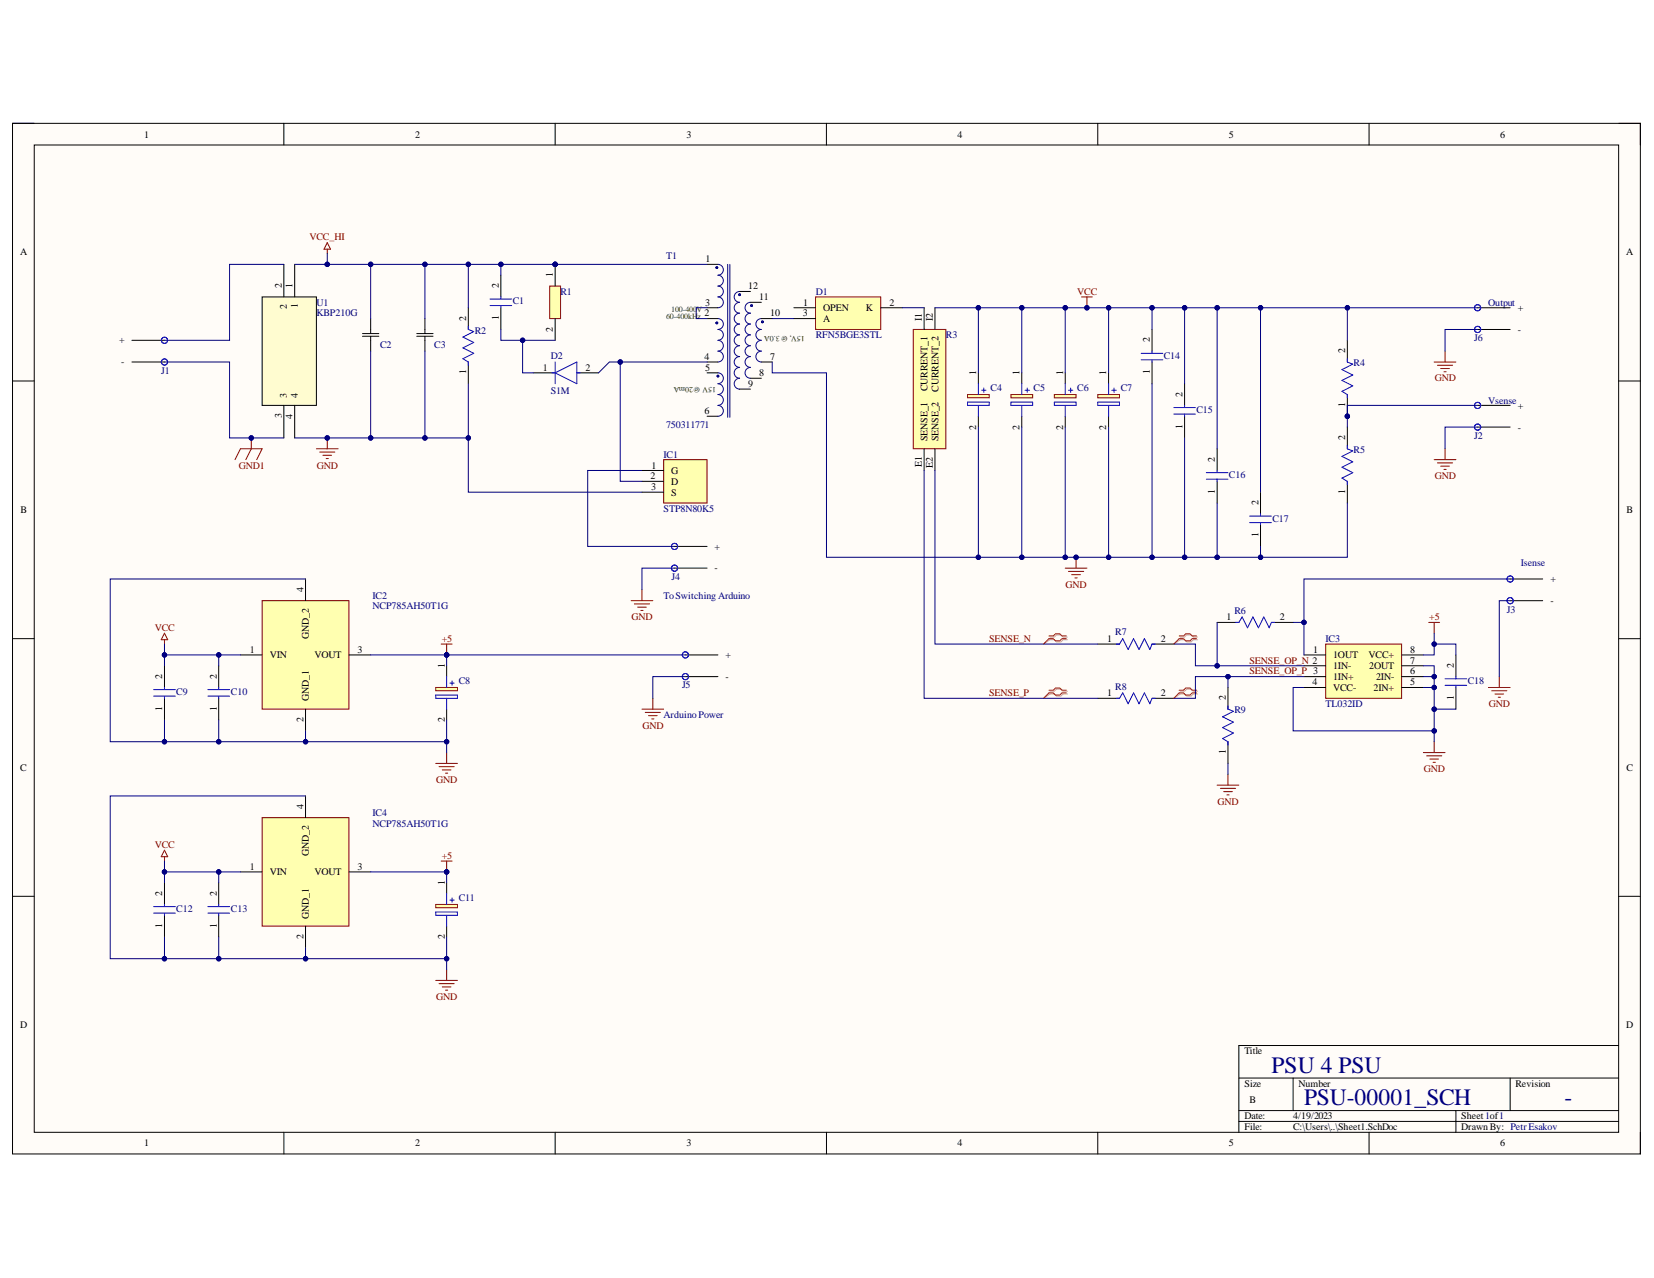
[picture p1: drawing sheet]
# Altium project PSU4PSU.PrjPcb
1 sheet, 41 parts. Net scope: global (net labels, ports and power ports of the same name join across sheets).
Board file: PCB1.PcbDoc

## Sheet Sheet1.SchDoc
size B; SheetNumber: 1; SheetTotal: 1

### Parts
C1  C2220C105K2RACTU  [C2220]  (value not drawn)
C2  500HXW100MEFR18X45  [CAP_HXW_18X45_RUB]  (value not drawn)
C3  500HXW100MEFR18X45  [CAP_HXW_18X45_RUB]  (value not drawn)
C4  EGXF630ELL511MK25S  [CAPPRD500W60D1275H2650]  (value not drawn)
C5  EGXF630ELL511MK25S  [CAPPRD500W60D1275H2650]  (value not drawn)
C6  EGXF630ELL511MK25S  [CAPPRD500W60D1275H2650]  (value not drawn)
C7  EGXF630ELL511MK25S  [CAPPRD500W60D1275H2650]  (value not drawn)
C8  MAL202139229E3  [CAPPA4610W80L1850D690]  (value not drawn)
C9  ECW-FD2J105J  [ECWFD2J105J]  (value not drawn)
C10  ECW-FD2J105J  [ECWFD2J105J]  (value not drawn)
C11  MAL202139229E3  [CAPPA4610W80L1850D690]  (value not drawn)
C12  ECW-FD2J105J  [ECWFD2J105J]  (value not drawn)
C13  ECW-FD2J105J  [ECWFD2J105J]  (value not drawn)
C14  K104K15X7RF5TH5  [K104K15X7RF5TH5]  (value not drawn)
C15  K104K15X7RF5TH5  [K104K15X7RF5TH5]  (value not drawn)
C16  K104K15X7RF5TH5  [K104K15X7RF5TH5]  (value not drawn)
C17  K104K15X7RF5TH5  [K104K15X7RF5TH5]  (value not drawn)
C18  K104K15X7RF5TH5  [K104K15X7RF5TH5]  (value not drawn)
D1  RFN5BGE3STL  [RD3P175SNFRATL]
D2  S1M  [FP-403AE-MFG]
IC1  STP8N80K5  [TO255P460X1020X2008-3P]
IC2  NCP785AH50T1G  [NCP785AH50T1G]
IC3  TL032ID  [SOIC127P600X175-8N]
IC4  NCP785AH50T1G  [NCP785AH50T1G]
J1  Component_1  [PCBComponent_1]  (value not drawn)
J2  Component_1  [PCBComponent_1]  (value not drawn)
J3  Component_1  [PCBComponent_1]  (value not drawn)
J4  Component_1  [PCBComponent_1]  (value not drawn)
J5  Component_1  [PCBComponent_1]  (value not drawn)
J6  Component_1  [PCBComponent_1]  (value not drawn)
R1  MRS25000C7500FRP00  [RESAD1650W60L650D250]  (value not drawn)
R2  CRCW251210K0JNEG  [FP-CRCW2512-e3-IPC_A]  (value not drawn)
R3  Y14870R10000B9R  [Y14870R10000B9R]  (value not drawn)
R4  CR0805-FX-1003ELF  [FP-CR0805-IPC_B]  (value not drawn)
R5  CRCW080520K0FKTA  [FP-CRCW0805-e3-IPC_B]  (value not drawn)
R6  CRCW0805330KFKEA  [FP-CRCW0805-e3-MFG]  (value not drawn)
R7  CRCW080520K0FKEB  [FP-CRCW0805-e3-IPC_B]  (value not drawn)
R8  CRCW080520K0FKEB  [FP-CRCW0805-e3-IPC_B]  (value not drawn)
R9  CRCW0805330KFKEA  [FP-CRCW0805-e3-MFG]  (value not drawn)
T1  750311771  [EFD25]
U1  KBP210G  [TO_P2005G_DIO]

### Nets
+5: C8.1(+) C11.1(+) C18.2 IC2.3(VOUT) IC3.8(VCC+) IC4.3(VOUT) J5.0(+)
GND: C2.1 C3.1 C4.2(-) C5.2(-) C6.2(-) C7.2(-) C8.2(-) C9.1 C10.1 C11.2(-) C12.1 C13.1 C14.1 C15.1 C16.1 C17.1 C18.1 IC1.3(S) IC2.2(GND_1) IC2.4(GND_2) IC3.4(VCC-) IC3.5(2IN+) IC3.6(2IN-) IC3.7(2OUT) IC4.2(GND_1) IC4.4(GND_2) J2.1(-) J3.1(-) J4.1(-) J5.1(-) J6.1(-) R2.1 R5.1 R9.1 T1.7 U1.4
GND1: J1.1(-) U1.3
VCC: C4.1(+) C5.1(+) C6.1(+) C7.1(+) C9.2 C10.2 C12.2 C13.2 C14.2 C15.2 C16.2 C17.2 IC2.1(VIN) IC4.1(VIN) J6.0(+) R3.I2(CURRENT_2) R4.2
VCC_HI: C1.2 C2.2 C3.2 R1.1 R2.2 T1.1 U1.1
SENSE_N: R3.E2(SENSE_2) R7.1
SENSE_OP_N: IC3.2(1IN-) R6.1 R7.2
SENSE_OP_P: IC3.3(1IN+) R8.2 R9.2
SENSE_P: R3.E1(SENSE_1) R8.1
NetC1_1: C1.1 D2.1(C) R1.2
NetD1_2: D1.2(K) R3.I1(CURRENT_1)
NetD1_3: D1.3(A) T1.10
NetD2_2: D2.2(A) IC1.2(D) T1.4
NetIC1_1: IC1.1(G) J4.0(+)
NetIC3_1: IC3.1(1OUT) J3.0(+) R6.2
NetJ1_0: J1.0(+) U1.2
NetJ2_0: J2.0(+) R4.1 R5.2
NetT1_2: T1.2 T1.3

Not connected (* = marked no-connect by the designer): D1 1(OPEN); T1 5 6 8 9 11 12

### Layout directives
differential pair: SENSE_N, SENSE_OP_N, SENSE_OP_P, SENSE_P

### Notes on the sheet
- (near J6) Output
- (near J2) Vsense
- (near J3) Isense
- (near J4) To Switching Arduino
- (near J5) Arduino Power
- PSU 4 PSU
- PSU-00001_SCH
- 1
- -
- Petr Esakov
